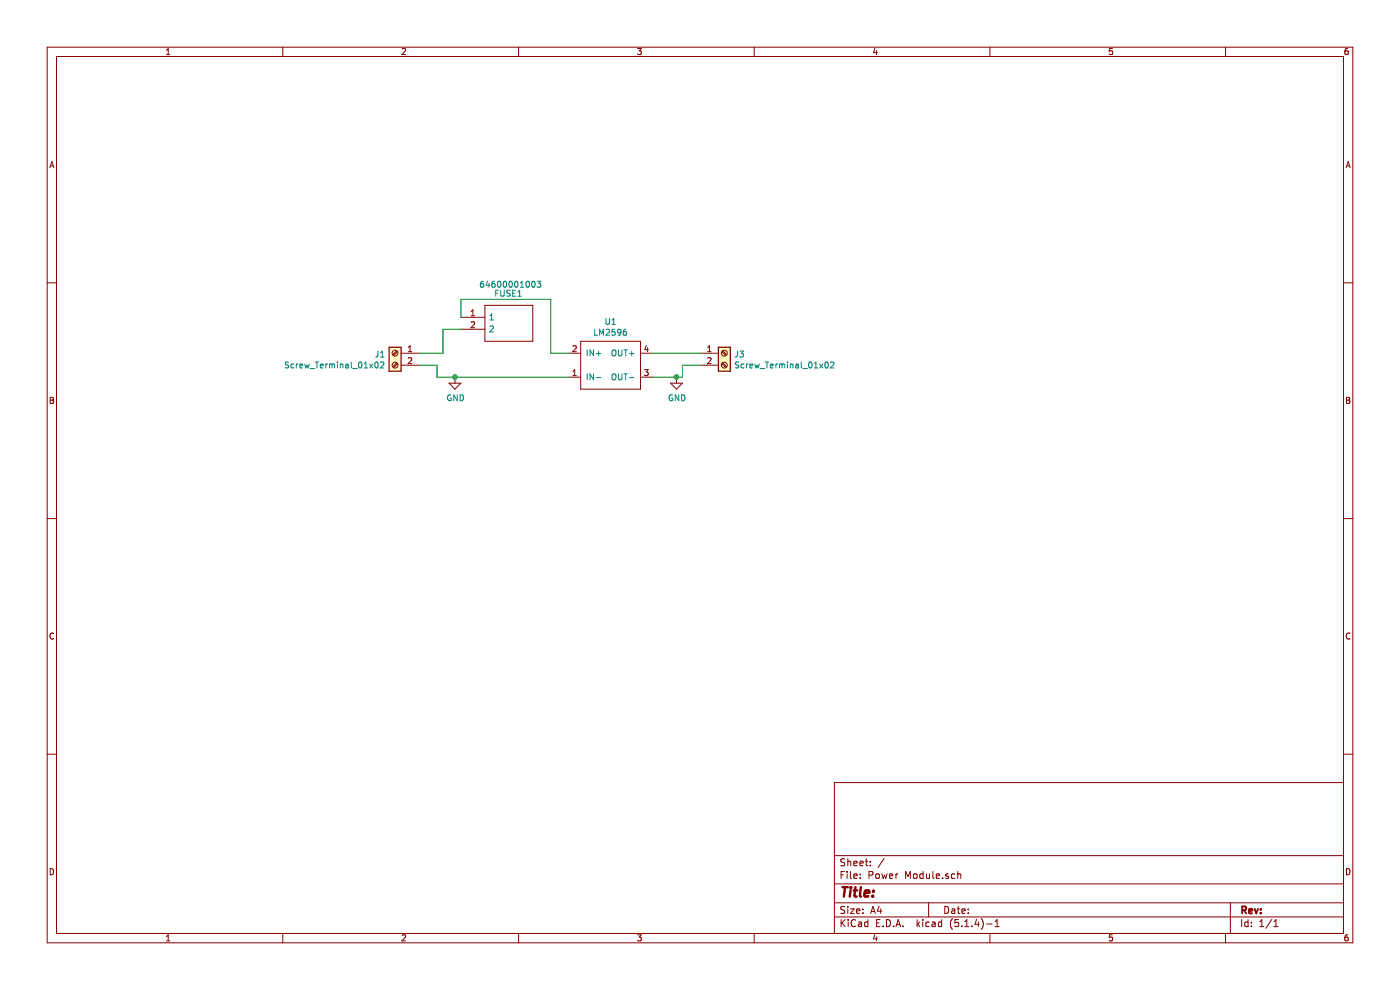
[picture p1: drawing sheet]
EESchema Schematic File Version 4
EELAYER 30 0
EELAYER END
$Descr A4 11693 8268
encoding utf-8
Sheet 1 1
Title ""
Date ""
Rev ""
Comp ""
Comment1 ""
Comment2 ""
Comment3 ""
Comment4 ""
$EndDescr
$Comp
L SCR_KiCAD_Lib:LM2596 U1
U 1 1
P 5100 2700
F 0 "U1" H 5100 2715 50  0000 C CNN
F 1 "LM2596" H 5100 2624 50  0000 C CNN
F 2 "SCR_KiCAD_Lib:LM2596" H 5100 2700 50  0001 C CNN
F 3 "" H 5100 2700 50  0001 C CNN
	1    5100 2700
	1    0    0    -1  
$EndComp
$Comp
L Connector:Screw_Terminal_01x02 J1
U 1 1
P 3300 2950
F 0 "J1" H 3380 2942 50  0000 L CNN
F 1 "Screw_Terminal_01x02" H 3380 2851 50  0000 L CNN
F 2 "TerminalBlock_Phoenix:TerminalBlock_Phoenix_MKDS-3-2-5.08_1x02_P5.08mm_Horizontal" H 3300 2950 50  0001 C CNN
F 3 "~" H 3300 2950 50  0001 C CNN
	1    3300 2950
	-1   0    0    -1  
$EndComp
$Comp
L Connector:Screw_Terminal_01x02 J3
U 1 1
P 6050 2950
F 0 "J3" H 6130 2942 50  0000 L CNN
F 1 "Screw_Terminal_01x02" H 6130 2851 50  0000 L CNN
F 2 "TerminalBlock_Phoenix:TerminalBlock_Phoenix_MKDS-3-2-5.08_1x02_P5.08mm_Horizontal" H 6050 2950 50  0001 C CNN
F 3 "~" H 6050 2950 50  0001 C CNN
	1    6050 2950
	1    0    0    -1  
$EndComp
Wire Wire Line
	4750 3150 3800 3150
Wire Wire Line
	3650 3150 3650 3050
Wire Wire Line
	3650 3050 3500 3050
Wire Wire Line
	5450 2950 5850 2950
Wire Wire Line
	5450 3150 5650 3150
Wire Wire Line
	5700 3150 5700 3050
Wire Wire Line
	5700 3050 5850 3050
$Comp
L power:GND #PWR01
U 1 1
P 3800 3150
F 0 "#PWR01" H 3800 2900 50  0001 C CNN
F 1 "GND" H 3805 2977 50  0000 C CNN
F 2 "" H 3800 3150 50  0001 C CNN
F 3 "" H 3800 3150 50  0001 C CNN
	1    3800 3150
	1    0    0    -1  
$EndComp
Connection ~ 3800 3150
Wire Wire Line
	3800 3150 3650 3150
$Comp
L power:GND #PWR0101
U 1 1
P 5650 3150
F 0 "#PWR0101" H 5650 2900 50  0001 C CNN
F 1 "GND" H 5655 2977 50  0000 C CNN
F 2 "" H 5650 3150 50  0001 C CNN
F 3 "" H 5650 3150 50  0001 C CNN
	1    5650 3150
	1    0    0    -1  
$EndComp
Connection ~ 5650 3150
Wire Wire Line
	5650 3150 5700 3150
Wire Wire Line
	3500 2950 3700 2950
$Comp
L 64600001003:64600001003 FUSE1
U 1 1
P 3850 2650
F 0 "FUSE1" H 4125 2850 50  0000 L CNN
F 1 "64600001003" H 4000 2925 50  0000 L CNN
F 2 "646-SERIESHOLDER" H 4500 2750 50  0001 L CNN
F 3 "https://componentsearchengine.com/Datasheets/1/64600001003.pdf" H 4500 2650 50  0001 L CNN
F 4 "Fuse Holder 5X20MM PC MNT" H 4500 2550 50  0001 L CNN "Description"
F 5 "" H 4500 2450 50  0001 L CNN "Height"
F 6 "576-64600001003" H 4500 2350 50  0001 L CNN "Mouser Part Number"
F 7 "https://www.mouser.com/Search/Refine.aspx?Keyword=576-64600001003" H 4500 2250 50  0001 L CNN "Mouser Price/Stock"
F 8 "LITTELFUSE" H 4500 2150 50  0001 L CNN "Manufacturer_Name"
F 9 "64600001003" H 4500 2050 50  0001 L CNN "Manufacturer_Part_Number"
	1    3850 2650
	1    0    0    -1  
$EndComp
Wire Wire Line
	3700 2950 3700 2750
Wire Wire Line
	3700 2750 3850 2750
Wire Wire Line
	3850 2650 3850 2500
Wire Wire Line
	3850 2500 4600 2500
Wire Wire Line
	4600 2500 4600 2950
Wire Wire Line
	4600 2950 4750 2950
$EndSCHEMATC
